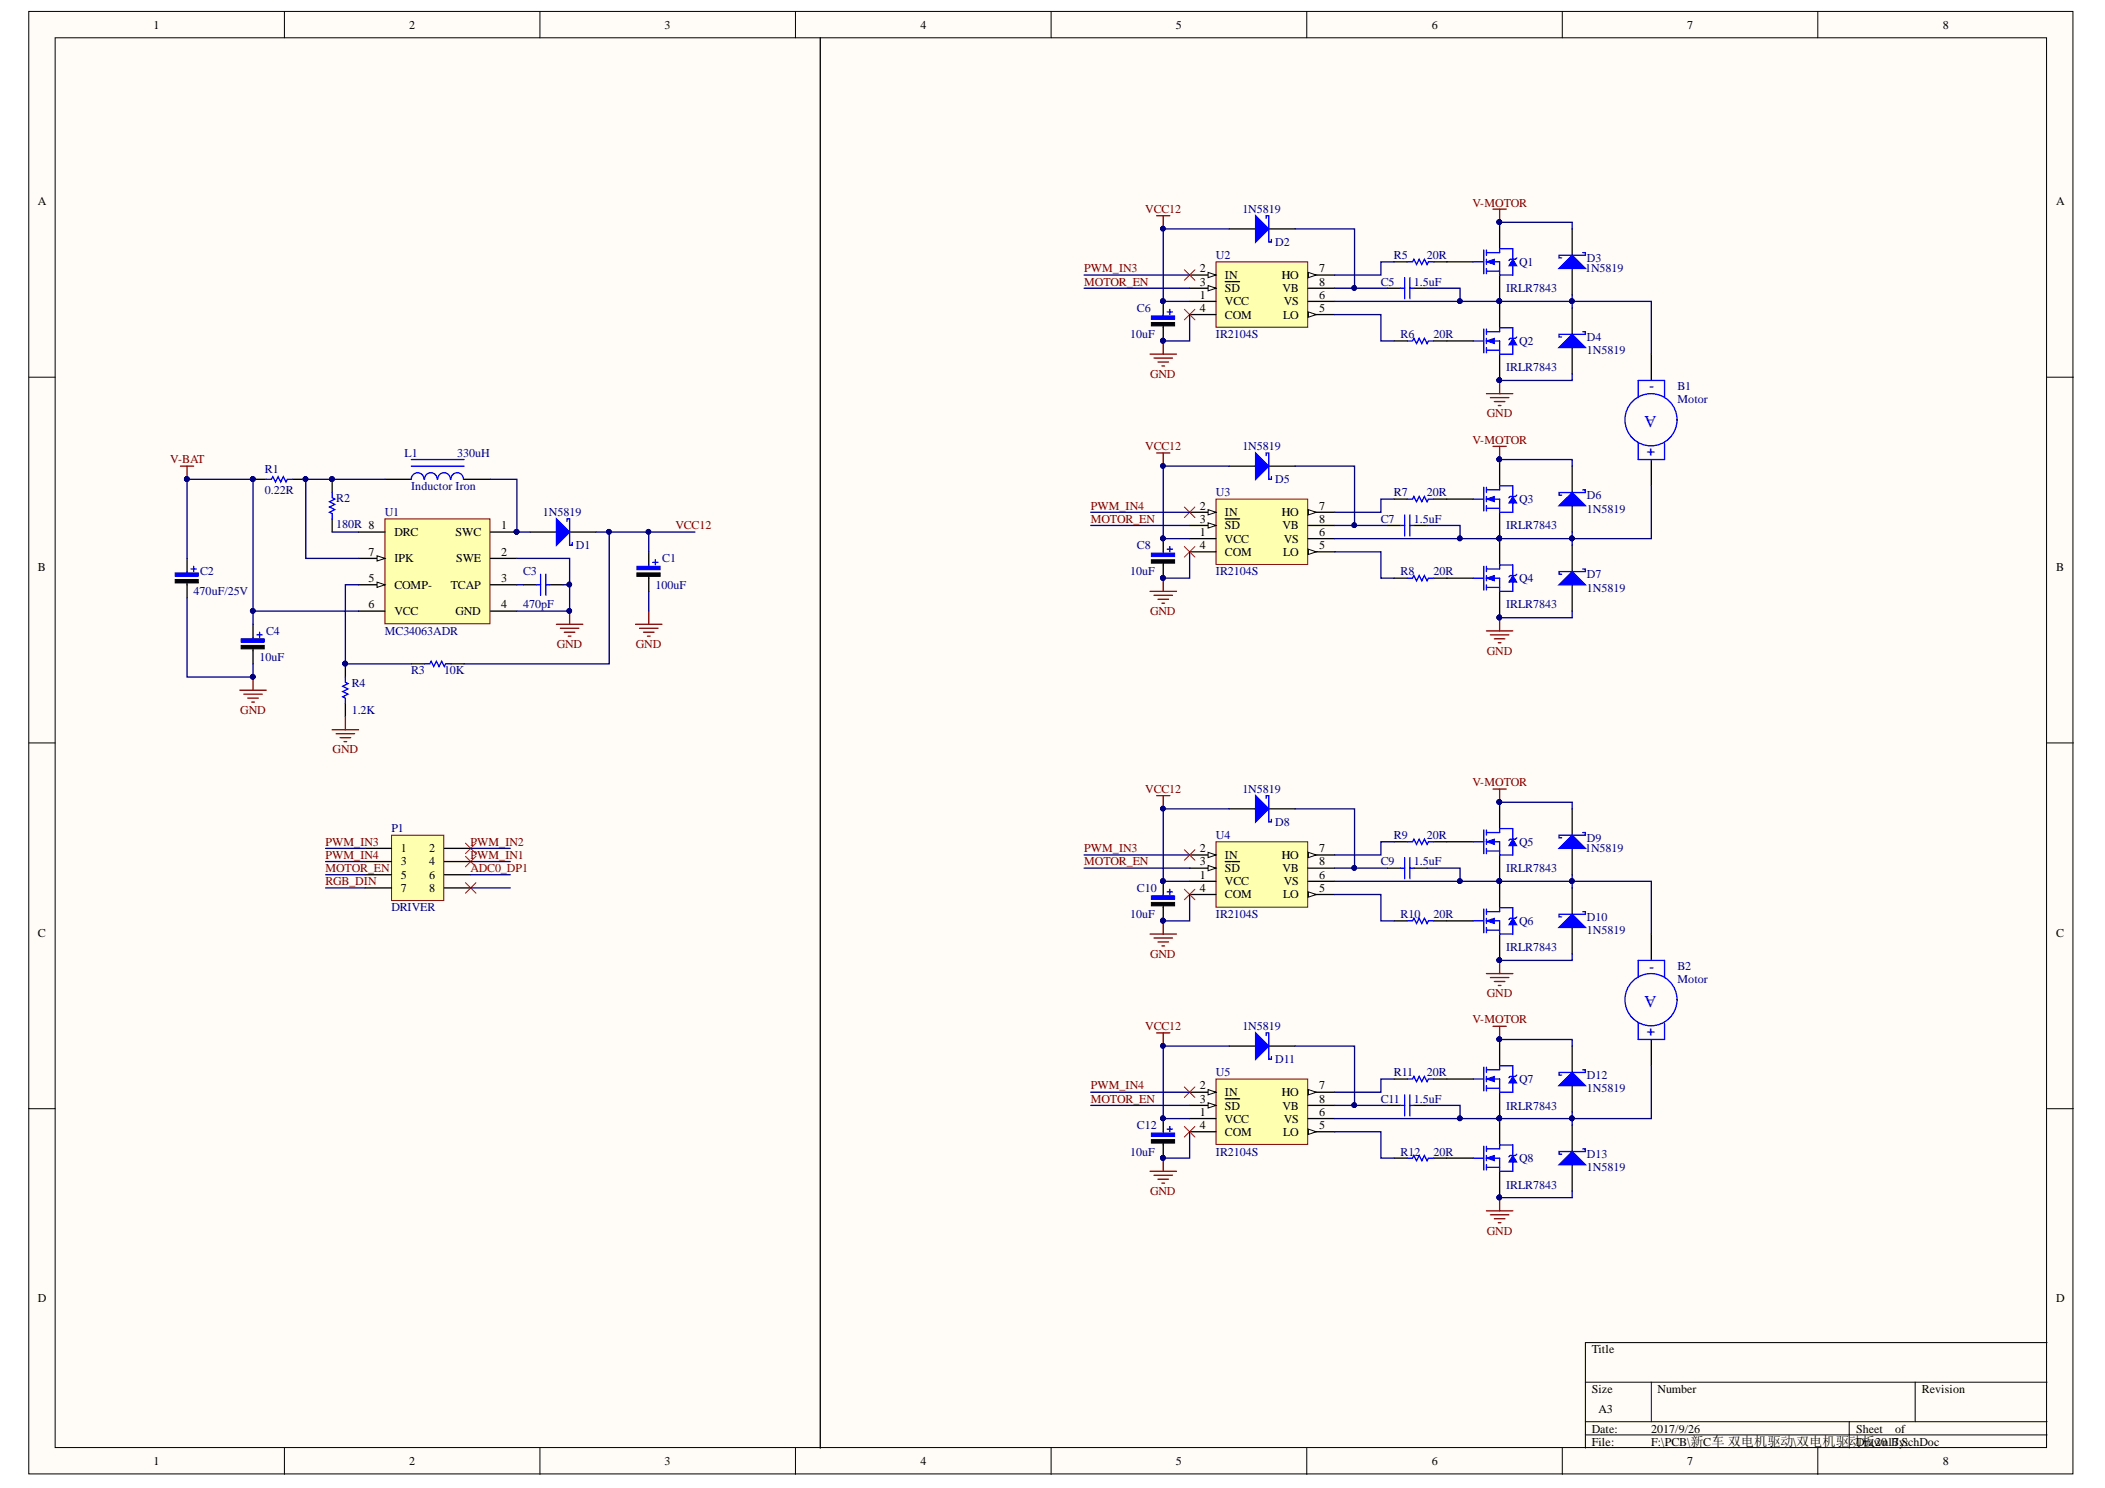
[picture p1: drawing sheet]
# Altium schematic sheet dual-motor-driver.SchDoc
size A3

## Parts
B1  Motor  [Con 2接线端子]
B2  Motor  [Con 2接线端子]
C1  value 100uF  [LC-CASE-D_7343]  (hidden comment: Cap-Pol)
C2  value 470uF/25V  [C-RB-3.5/8]  (hidden comment: Cap-Pol-ES)
C3  value 470pF  [LC-0603_C]  (hidden comment: Cap)
C4  value 10uF  [LC-CASE-C_6032]  (hidden comment: Cap-Pol)
C5  value 1.5uF  [LC-0805_C]  (hidden comment: Cap)
C6  value 10uF  [LC-CASE-C_6032]  (hidden comment: Cap-Pol)
C7  value 1.5uF  [LC-0805_C]  (hidden comment: Cap)
C8  value 10uF  [LC-CASE-C_6032]  (hidden comment: Cap-Pol)
C9  value 1.5uF  [LC-0805_C]  (hidden comment: Cap)
C10  value 10uF  [LC-CASE-C_6032]  (hidden comment: Cap-Pol)
C11  value 1.5uF  [LC-0805_C]  (hidden comment: Cap)
C12  value 10uF  [LC-CASE-C_6032]  (hidden comment: Cap-Pol)
D1  1N5819  [LC-SMA(DO-214AC)_S1]
D2  1N5819  [LC-SMA(DO-214AC)_S1]
D3  1N5819  [LC-SMA(DO-214AC)_S1]
D4  1N5819  [LC-SMA(DO-214AC)_S1]
D5  1N5819  [LC-SMA(DO-214AC)_S1]
D6  1N5819  [LC-SMA(DO-214AC)_S1]
D7  1N5819  [LC-SMA(DO-214AC)_S1]
D8  1N5819  [LC-SMA(DO-214AC)_S1]
D9  1N5819  [LC-SMA(DO-214AC)_S1]
D10  1N5819  [LC-SMA(DO-214AC)_S1]
D11  1N5819  [LC-SMA(DO-214AC)_S1]
D12  1N5819  [LC-SMA(DO-214AC)_S1]
D13  1N5819  [LC-SMA(DO-214AC)_S1]
L1  Inductor Iron  value 330uH  [L-SMD-12]
P1  DRIVER  [MHDR2X4]
Q1  IRLR7843  [TO-252AA_M]
Q2  IRLR7843  [TO-252AA_M]
Q3  IRLR7843  [TO-252AA_M]
Q4  IRLR7843  [TO-252AA_M]
Q5  IRLR7843  [TO-252AA_M]
Q6  IRLR7843  [TO-252AA_M]
Q7  IRLR7843  [TO-252AA_M]
Q8  IRLR7843  [TO-252AA_M]
R1  value 0.22R  [LC-0603_R]  (hidden comment: Res1)
R2  value 180R  [LC-0603_R]  (hidden comment: Res1)
R3  value 10K  [LC-0603_R]  (hidden comment: Res1)
R4  value 1.2K  [LC-0603_R]  (hidden comment: Res1)
R5  value 20R  [LC-0603_R]  (hidden comment: Res1)
R6  value 20R  [LC-0603_R]  (hidden comment: Res1)
R7  value 20R  [LC-0603_R]  (hidden comment: Res1)
R8  value 20R  [LC-0603_R]  (hidden comment: Res1)
R9  value 20R  [LC-0603_R]  (hidden comment: Res1)
R10  value 20R  [LC-0603_R]  (hidden comment: Res1)
R11  value 20R  [LC-0603_R]  (hidden comment: Res1)
R12  value 20R  [LC-0603_R]  (hidden comment: Res1)
U1  MC34063ADR  [LC-SOIC-8_150mil]
U2  IR2104S  [SO-8_N]
U3  IR2104S  [SO-8_N]
U4  IR2104S  [SO-8_N]
U5  IR2104S  [SO-8_N]

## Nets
GND: C1.2 C2.2 C3.1 C4.2 C6.2 C8.2 C10.2 C12.2 D4.1(A) D7.1(A) D10.1(A) D13.1(A) Q2.3(S) Q4.3(S) Q6.3(S) Q8.3(S) R4.1 U1.2(SWE) U1.4(GND) U2.4(COM) U3.4(COM) U4.4(COM) U5.4(COM)
V-MOTOR: C2.1 C4.1 D3.2(K) D6.2(K) D9.2(K) D12.2(K) Q1.4(D) Q3.4(D) Q5.4(D) Q7.4(D) R1.2 U1.6(VCC)
VCC12: C1.1 C6.1 C8.1 C10.1 C12.1 D1.2(K) D2.1(A) D5.1(A) D8.1(A) D11.1(A) R3.1 U2.1(VCC) U3.1(VCC) U4.1(VCC) U5.1(VCC)
MOTOR_EN: P1.5 U2.3(~{SD}) U3.3(~{SD}) U4.3(~{SD}) U5.3(~{SD})
PWM_IN1: P1.4 U5.2(IN)
PWM_IN2: P1.2 U4.2(IN)
PWM_IN3: P1.1 U2.2(IN)
PWM_IN4: P1.3 U3.2(IN)
NetB1_1: B1.1(+) C5.2 D3.1(A) D4.2(K) Q1.3(S) Q2.4(D) U2.6(VS)
NetB1_2: B1.2(-) C7.2 D6.1(A) D7.2(K) Q3.3(S) Q4.4(D) U3.6(VS)
NetB2_1: B2.1(+) C9.2 D9.1(A) D10.2(K) Q5.3(S) Q6.4(D) U4.6(VS)
NetB2_2: B2.2(-) C11.2 D12.1(A) D13.2(K) Q7.3(S) Q8.4(D) U5.6(VS)
NetC3_2: C3.2 U1.3(TCAP)
NetC5_1: C5.1 D2.2(K) U2.8(VB)
NetC7_1: C7.1 D5.2(K) U3.8(VB)
NetC9_1: C9.1 D8.2(K) U4.8(VB)
NetC11_1: C11.1 D11.2(K) U5.8(VB)
NetD1_1: D1.1(A) L1.2 U1.1(SWC)
NetL1_1: L1.1 R1.1 R2.2 U1.7(IPK)
NetQ1_1: Q1.1(G) R5.1
NetQ2_1: Q2.1(G) R6.1
NetQ3_1: Q3.1(G) R7.1
NetQ4_1: Q4.1(G) R8.1
NetQ5_1: Q5.1(G) R9.1
NetQ6_1: Q6.1(G) R10.1
NetQ7_1: Q7.1(G) R11.1
NetQ8_1: Q8.1(G) R12.1
NetR2_1: R2.1 U1.8(DRC)
NetR3_2: R3.2 R4.2 U1.5(COMP-)
NetR5_2: R5.2 U2.7(HO)
NetR6_2: R6.2 U2.5(LO)
NetR7_2: R7.2 U3.7(HO)
NetR8_2: R8.2 U3.5(LO)
NetR9_2: R9.2 U4.7(HO)
NetR10_2: R10.2 U4.5(LO)
NetR11_2: R11.2 U5.7(HO)
NetR12_2: R12.2 U5.5(LO)

Not connected (* = marked no-connect by the designer): P1 6* 7* 8*
